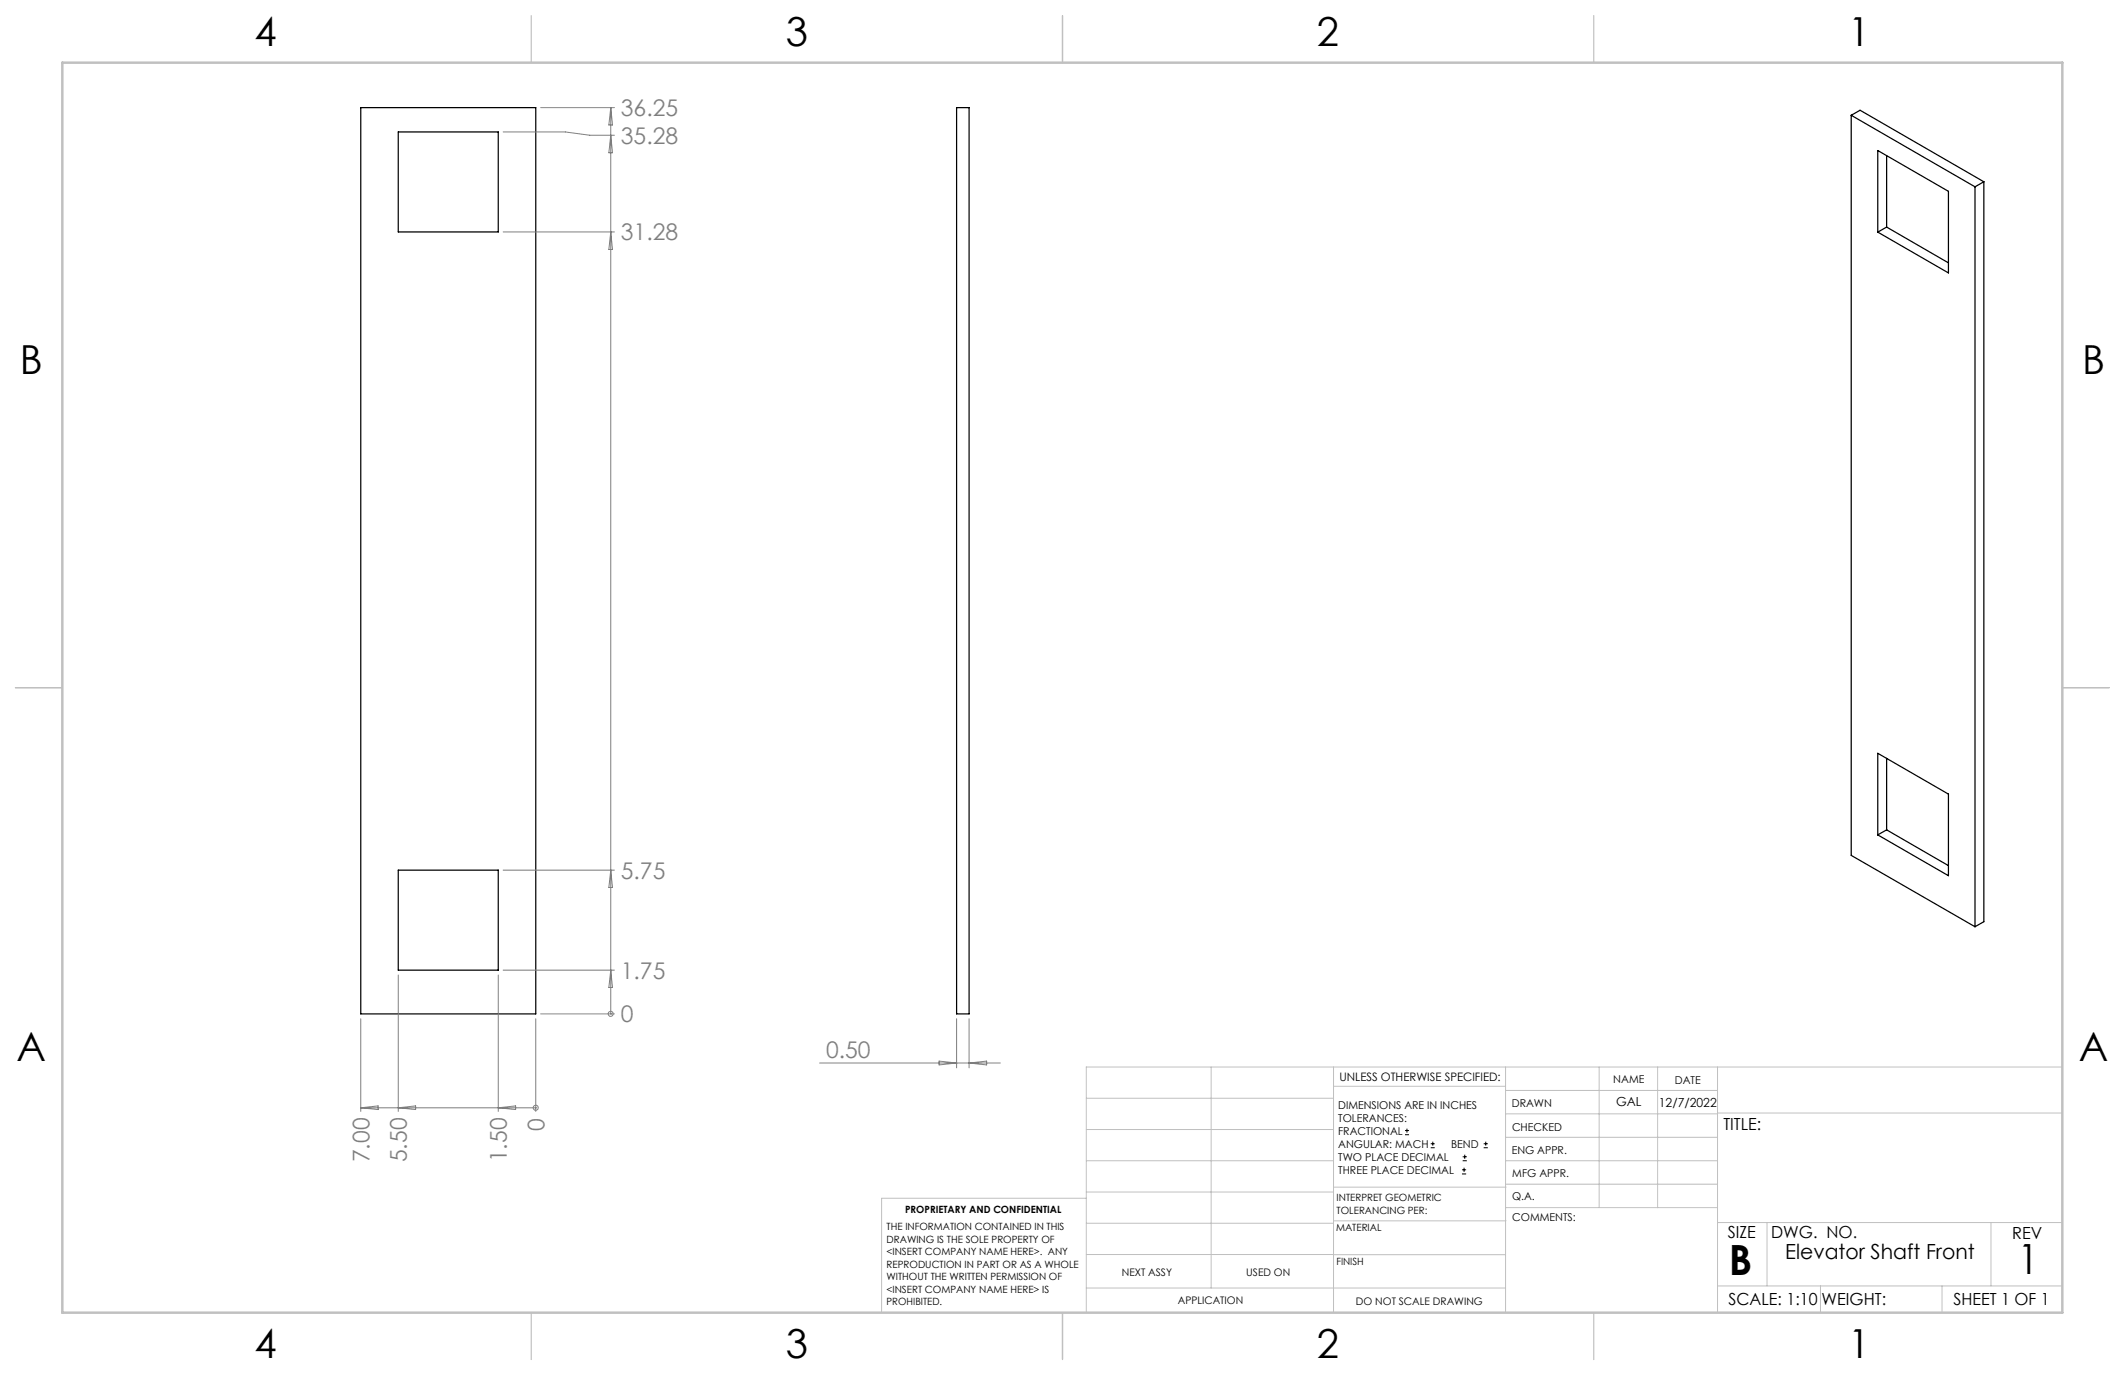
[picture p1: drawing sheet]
<svg xmlns="http://www.w3.org/2000/svg" width="432mm" height="279mm" viewBox="0 0 432 279" stroke-linecap="round" stroke-linejoin="round" font-family="sans-serif">
<g fill="none" stroke="#000" stroke-width=".25">
<path d="M73.3 21.9h35.6v184.1h-35.6zM80.9 26.8h20.3v20.3h-20.3zM194.4 21.9h2.5v184.1h-2.5zM376.2 23.4l1.8-1 25.1 14.5M376.2 23.4l25.1 14.6M376.2 23.4v150.4l25.1 14.5M381.6 30.6l14.3 8.3v16.6l-14.3-8.3zM383.4 31.6v14.5M401.3 38v150.3M403.1 36.9l-1.8 1.1M403.1 36.9v150.4l-1.8 1M383.4 46.1l-1.8 1.1"/>
<path d="M383.4 46.1l12.5 7.3M381.6 153.1l14.3 8.3v16.5l-14.3-8.2zM383.4 154.1v14.5M80.9 176.8h20.3v20.3h-20.3zM383.4 168.6l-1.8 1.1M383.4 168.6l12.5 7.3"/>
</g>
<g fill="none" stroke="#000" stroke-width=".2">
<path d="M285.5 230.6h.8M285.5 229.7h.8M285.9 229.3v.9M290.7 233.2h.8M290.7 232.4h.8M291.1 232v.8M297.1 238.5h.8M297.1 237.7h.8M297.2 235.9h.9M297.2 235.1h.9M297.5 237.3v.8M297.6 234.6v.9"/>
<path d="M301.5 233.2h.8M301.5 232.4h.8M301.9 232v.8"/>
</g>
<g fill="none" stroke="#808080" stroke-width=".2">
<path d="M102.2 26.8h12.7l4.9 .7h5M109.9 21.9h14.9M124.1 21.9v184.1M124.1 27.5l.4 3.5h-.8zM124.1 21.9l.4 3.5h-.8zM102.2 47.1h22.6M124.1 47.1l.4 3.6h-.8zM102.2 176.8h22.6M124.1 176.8l.4 3.5h-.8zM80.9 198.1v27.7M101.2 198.1v27.7M102.2 197.1h22.6"/>
<path d="M124.1 197.1l.4 3.6h-.8zM73.3 207v18.8M108.9 207v18.8M109.9 206h14.9M124.1 206h.1M166.5 216h36.8M190.8 215.6l3.6 .4-3.6 .4zM194.4 207v10M196.9 207v10M196.9 216l3.6-.4v.8zM73.3 225.1h35.6M73.3 225.1l3.5-.4v.8z"/>
<path d="M80.9 225.1l3.6-.4v.8zM101.2 225.1l3.6-.4v.8zM108.9 225.1h.1"/>
<circle cx="124.1" cy="206" r=".5"/>
<circle cx="108.9" cy="225.1" r=".5"/>
</g>
<g fill="none" stroke="#c0c0c0" stroke-width=".2">
<path d="M246.1 216.8v44.9M271 216.8v49.9M305.9 216.8v49.9M324.9 216.8v28.6M336.8 216.8v28.6M349 216.8v49.9M419.1 216.8h-198.4v49.9M220.7 235.9h50.3M220.7 229.5h50.3M220.7 223.2h50.3M271 220.7h34.9M305.9 231.1h43.1"/>
<path d="M305.9 226.3h43.1M305.9 221.6h43.1M305.9 235.9h43.1M349 226.2h70.1M220.7 248.6h50.3M220.7 242.2h50.3M220.7 254.9h50.3M220.7 243.5h-41.6v23.2M271 255h34.9M271 248.1h35M271 241.2h35M305.9 240.6h43.1"/>
<path d="M306 245.4h43M349 248.4h70.1M359.1 248.4v12.9M404.6 248.4v12.9M220.7 261.7h85.2M349 261.3h70.1M369.9 261.3v5.4M394.6 261.3v5.4"/>
</g>
<path d="M108 3.2v9.5M215.9 3.2v9.5M323.8 3.2v9.5M3.1 139.7h9.6M419.1 139.7h9.5M108 266.7v9.6M215.9 266.7v9.6M323.8 266.7v9.6" fill="none" stroke="#c0c0c0" stroke-width=".25"/>
<path d="M12.7 12.7h406.4v254h-406.4z" fill="none" stroke="#c0c0c0" stroke-width=".5"/>
<g font-size="8.5">
<text x="351.3" y="259">B</text>
<text x="410" y="258.9">1</text>
</g>
<g font-size="8.1">
<text x="51.7" y="9.3">4</text>
<text x="159.7" y="9.3">3</text>
<text x="267.6" y="9.3">2</text>
<text x="375.6" y="9.3">1</text>
<text x="4" y="76">B</text>
<text x="423.1" y="76">B</text>
<text x="3.3" y="215.7">A</text>
<text x="422.4" y="215.7">A</text>
<text x="51.7" y="276">4</text>
<text x="159.7" y="276">3</text>
<text x="267.6" y="276">2</text>
<text x="375.6" y="276">1</text>
</g>
<g font-size="4.7" fill="#808080">
<text x="126.2" y="23.6">36.25</text>
<text x="126.2" y="29.2">35.28</text>
<text x="126.2" y="48.9">31.28</text>
<text x="126.2" y="178.5">5.75</text>
<text x="126.2" y="198.9">1.75</text>
<text x="126.2" y="207.8">0</text>
<text x="167.9" y="215">0.50</text>
<text x="110.6" y="229.7" transform="rotate(-90 110.6 229.7)">0</text>
<text x="75.1" y="236.2" transform="rotate(-90 75.1 236.2)">7.00</text>
<text x="82.7" y="236.2" transform="rotate(-90 82.7 236.2)">5.50</text>
<text x="103" y="236.2" transform="rotate(-90 103 236.2)">1.50</text>
</g>
<text font-size="4.2" x="362.8" y="255.9">Elevator Shaft Front</text>
<g font-size="3.4">
<text x="350.2" y="229.5">TITLE:</text>
<text x="351.1" y="251.6">SIZE</text>
<text x="359.9" y="251.6">DWG. NO.</text>
<text x="408.9" y="251.7">REV</text>
<text x="351.2" y="265.2">SCALE: 1:10</text>
<text x="370.1" y="265.3">WEIGHT:</text>
<text x="396.9" y="265.2">SHEET 1 OF 1</text>
</g>
<g font-size="2.5">
<text x="328.4" y="224.8">GAL</text>
<text x="337.1" y="224.9">12/7/2022</text>
</g>
<text font-size="2.4" x="272.2" y="219.7">UNLESS OTHERWISE SPECIFIED:</text>
<g font-size="2.2">
<text x="327.8" y="220.1">NAME</text>
<text x="340.3" y="220.2">DATE</text>
<text x="271.9" y="225.3">DIMENSIONS ARE IN INCHES</text>
<text x="271.9" y="227.9">TOLERANCES:</text>
<text x="307.2" y="224.9">DRAWN</text>
<text x="271.9" y="230.6">FRACTIONAL</text>
<text x="271.9" y="233.2">ANGULAR: MACH</text>
<text x="294.9" y="233.2">BEND</text>
<text x="307.3" y="229.8">CHECKED</text>
<text x="271.9" y="235.9">TWO PLACE DECIMAL</text>
<text x="271.9" y="238.5">THREE PLACE DECIMAL</text>
<text x="307.2" y="234.5">ENG APPR.</text>
<text x="307.3" y="239.2">MFG APPR.</text>
<text x="307.3" y="243.9">Q.A.</text>
<text x="307.3" y="248.1">COMMENTS:</text>
</g>
<g font-size="2.1">
<text x="227.9" y="259.2">NEXT ASSY</text>
<text x="253.3" y="259.2">USED ON</text>
<text x="239.3" y="265">APPLICATION</text>
<text x="275.5" y="265.1">DO NOT SCALE DRAWING</text>
</g>
<g font-size="2">
<text x="271.6" y="244.1">INTERPRET GEOMETRIC</text>
<text x="180.2" y="250">THE INFORMATION CONTAINED IN THIS</text>
<text x="183.9" y="246.4">PROPRIETARY AND CONFIDENTIAL</text>
<text x="271.5" y="250.2">MATERIAL</text>
<text x="271.6" y="246.6">TOLERANCING PER:</text>
<text x="180.2" y="252.5">DRAWING IS THE SOLE PROPERTY OF</text>
<text x="180.2" y="255.1">&lt;INSERT COMPANY NAME HERE&gt;. ANY</text>
<text x="180.2" y="257.6">REPRODUCTION IN PART OR AS A WHOLE</text>
<text x="271.5" y="257">FINISH</text>
<text x="180.2" y="260.1">WITHOUT THE WRITTEN PERMISSION OF</text>
<text x="180.2" y="262.6">&lt;INSERT COMPANY NAME HERE&gt; IS</text>
<text x="180.2" y="265.2">PROHIBITED.</text>
</g>
</svg>
